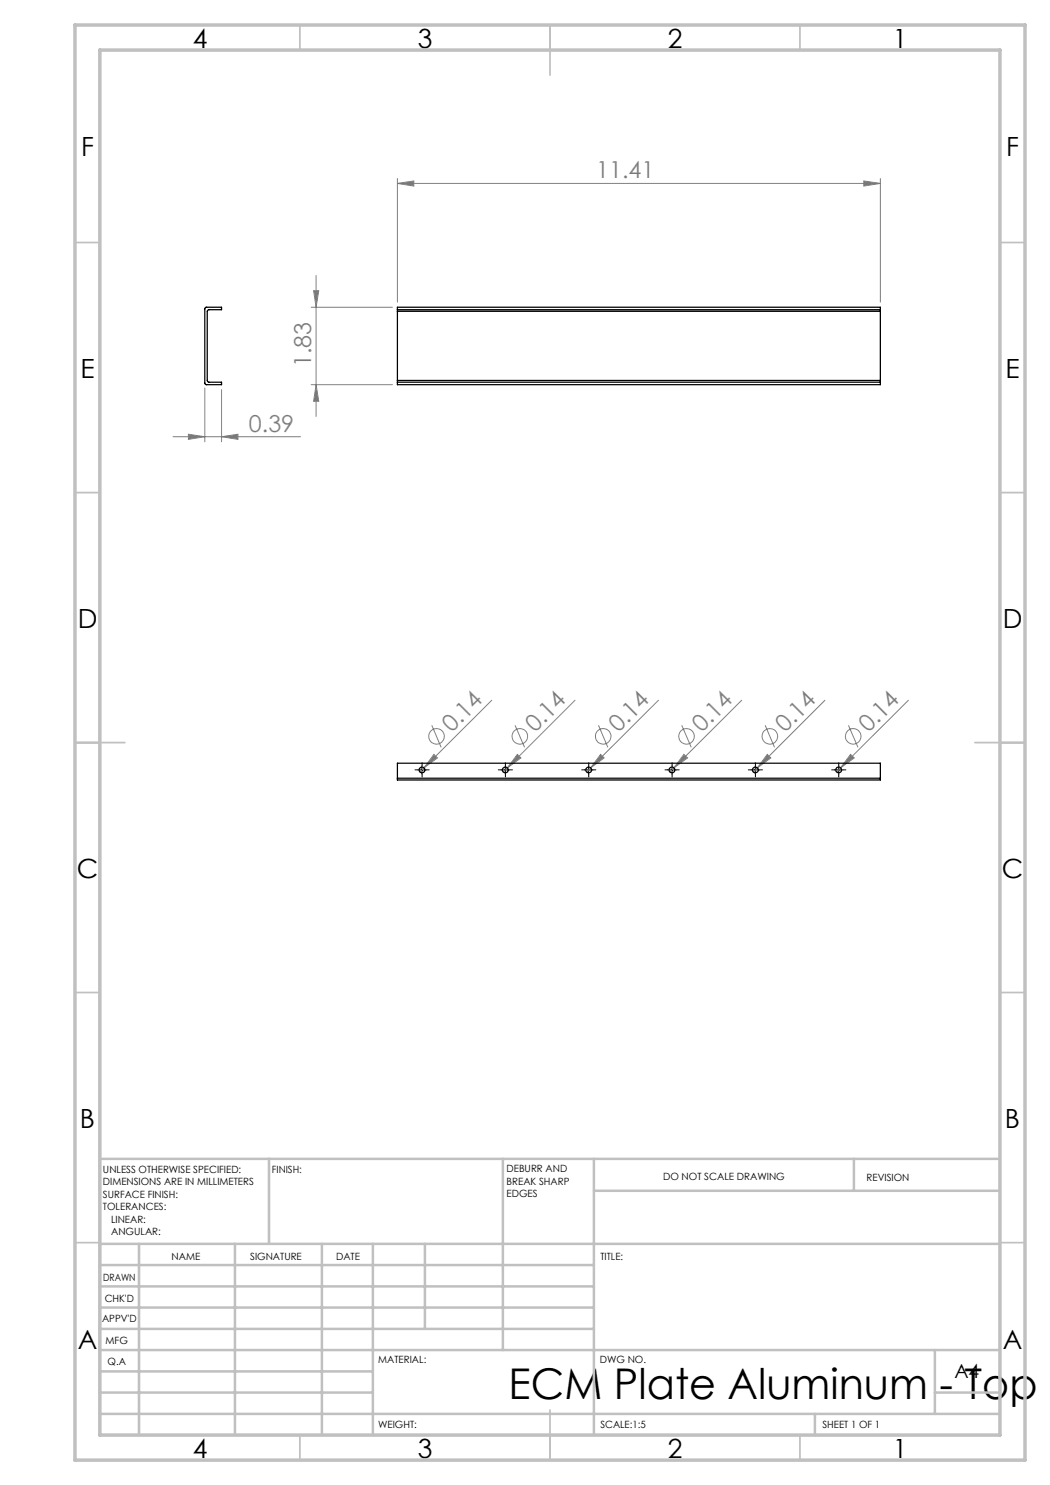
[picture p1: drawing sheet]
<svg xmlns="http://www.w3.org/2000/svg" width="210mm" height="297mm" viewBox="0 0 210 297" stroke-linecap="round" stroke-linejoin="round" font-family="sans-serif">
<g fill="none" stroke="#808080" stroke-width=".2">
<path d="M79.5 36.7l3.3-.5v1zM79.5 35.7v24.7M79.5 36.7h96.6M172.8 36.2l3.3 .5-3.3 .5zM176.1 35.7v24.7M62.7 58.1h1l-.5 3.4zM63.2 55.1v28.2M41 77.6v10.8M44.3 77.9v10.5M62.2 61.5h16.3M62.2 76.9h16.3M63.2 76.9l.5 3.4h-1z"/>
<path d="M34.6 87.3h25.5M37.7 86.9l3.3 .4-3.3 .6zM44.3 87.3l3.3-.4v1zM84.8 153.6l-.8 .8M86.4 145.1l1.8 4.4M86.8 150.9l.7 .7-2.7 2zM98.4 140l-13.6 13.6M103 145.1l1.9 4.4M103.5 150.9l.7 .7-2.7 2zM115 140l-14.4 14.4M118.1 153.6l-.8 .8M119.7 145.1l1.9 4.4"/>
<path d="M120.1 150.9l.7 .7-2.7 2zM131.7 140l-13.6 13.6M134.8 153.6l-.8 .8M136.3 145.1l2 4.4M136.8 150.9l.7 .7-2.7 2zM148.3 140l-13.5 13.6M151.5 153.6l-.8 .8M153 145.1l1.9 4.4M153.5 150.9l.7 .7-2.7 2zM165 140l-13.5 13.6M168.1 153.6l-.8 .8M169.7 145.1l1.9 4.4"/>
<path d="M170.1 150.9l.8 .7-2.8 2zM181.7 140l-13.6 13.6"/>
<circle cx="87.3" cy="147.3" r="1.56"/>
<circle cx="104" cy="147.3" r="1.56"/>
<circle cx="120.6" cy="147.3" r="1.57"/>
<circle cx="137.3" cy="147.3" r="1.56"/>
<circle cx="154" cy="147.3" r="1.57"/>
<circle cx="170.6" cy="147.3" r="1.56"/>
</g>
<g fill="none" stroke="#000" stroke-width=".2" stroke-dasharray="15.2 1.3 1.3 1.3">
<path d="M83.6 154h-.6M84.4 153.1v-.5M84.4 154.8v.6M85.3 154h.5M100.3 154h-.6M101.1 153.1v-.5M101.1 154.8v.6M101.9 154h.6M116.9 154h-.6M117.8 153.1v-.5M117.8 154.8v.6M118.6 154h.6"/>
<path d="M133.6 154h-.6M134.4 153.1v-.5M134.4 154.8v.6M135.3 154h.5M150.3 154h-.6M151.1 153.1v-.5M151.1 154.8v.6M151.9 154h.6M166.9 154h-.6M167.8 153.1v-.5M167.8 154.8v.6M168.6 154h.6"/>
</g>
<path d="M83.6 154h1.6M84.4 153.2v1.6M100.2 154h1.7M101.1 153.2v1.6M116.9 154h1.7M117.7 153.2v1.6M133.6 154h1.6M134.4 153.2v1.6M150.2 154h1.7M151.1 153.2v1.6M166.9 154h1.7M167.7 153.2v1.6" fill="none" stroke="#000" stroke-width=".2"/>
<g fill="none" stroke="#c0c0c0" stroke-width=".35">
<path d="M60 5v5M110 5v10M160 5v5M15 48.5h5M200 48.5h5M15 98.5h5M200 98.5h5M15 148.5h10M195 148.5h10M15 198.5h5M200 198.5h5M15 248.5h5"/>
<path d="M200 248.5h5M60 287v5M110 282v10M160 287v5"/>
</g>
<g fill="none" stroke="#c0c0c0" stroke-width=".5">
<path d="M53.8 231.8v17M100.6 231.8v38.2M118.8 231.8v55.2M118.8 238.2h81.2M170.8 231.8v6.4M200 231.8h-180v55.2M20 248.8h180M20 257.3h98.8M20 253h98.8M27.8 248.8v38.2M47 248.8v38.2M64.4 248.8v38.2"/>
<path d="M74.6 248.8v38.2M85 248.8v17M20 265.8h98.8M20 261.5h98.8M20 278.5h54.6M20 274.3h54.6M20 270h180M187 278.5h13M187 270v12.8M20 282.8h180M163 282.8v4.2"/>
</g>
<path d="M15 5h190v287h-190zM20 10h180v277h-180z" fill="none" stroke="#c0c0c0" stroke-width=".7"/>
<g fill="#808080">
<path d="M136.8 150.9l.7 .7-2.7 2z"/>
<path d="M153.5 150.9l.7 .7-2.7 2z"/>
<path d="M103.5 150.9l.7 .7-2.7 2z"/>
<path d="M120.1 150.9l.7 .7-2.7 2z"/>
<path d="M170.1 150.9l.8 .7-2.8 2z"/>
<path d="M86.8 150.9l.7 .7-2.7 2z"/>
<path d="M79.5 36.7l3.3-.5v1zM172.8 36.2l3.3 .5-3.3 .5z"/>
<path d="M44.3 87.3l3.3-.4v1zM37.7 86.9l3.3 .4-3.3 .6z"/>
<path d="M62.7 58.1h1l-.5 3.4zM63.2 76.9l.5 3.4h-1z"/>
</g>
<g fill="none" stroke="#000" stroke-width=".25">
<path d="M41.1 61.5h3.2v.4h-2.6l-.2 .4v13.8l.2 .3h2.6v.5h-3.1l-.2-.2v-15zM79.5 76.1v.3M79.5 61.9v.4M79.5 76.4v.5h96.6v-.5M79.5 61.9v-.4h96.6v.4M79.5 62.3v13.8M79.5 76.4h96.6M79.5 61.9h96.6M79.5 76.1h96.6M79.5 62.3h96.6M176.1 76.1v.3M176.1 61.9v.4"/>
<path d="M176.1 62.3v13.8M79.5 155.6v.4h96.6v-.4M79.5 155.6v-3h96.6v3M79.5 155.6h96.6"/>
<circle cx="84.4" cy="154" r=".58"/>
<circle cx="101.1" cy="154" r=".57"/>
<circle cx="117.7" cy="154" r=".58"/>
<circle cx="134.4" cy="154" r=".58"/>
<circle cx="151.1" cy="154" r=".58"/>
<circle cx="167.7" cy="154" r=".58"/>
</g>
<text font-size="8.5" x="101.7" y="279.7">ECM Plate Aluminum - Top</text>
<g font-size="5.3">
<text x="38.5" y="9.5">4</text>
<text x="83.5" y="9.5">3</text>
<text x="133.6" y="9.5">2</text>
<text x="178.6" y="9.5">1</text>
<text x="16.2" y="31.2">F</text>
<text x="201.2" y="31.2">F</text>
<text x="16.1" y="75.5">E</text>
<text x="201.1" y="75.5">E</text>
<text x="15.5" y="125.5">D</text>
<text x="200.5" y="125.5">D</text>
<text x="15.4" y="175.5">C</text>
<text x="200.4" y="175.5">C</text>
<text x="16" y="225.5">B</text>
<text x="201" y="225.5">B</text>
<text x="15.5" y="269.7">A</text>
<text x="200.5" y="269.7">A</text>
<text x="38.5" y="291.5">4</text>
<text x="83.5" y="291.5">3</text>
<text x="133.6" y="291.5">2</text>
<text x="178.6" y="291.5">1</text>
</g>
<g font-size="4.7" fill="#808080">
<text x="119.3" y="35.7">11.41</text>
<text x="62.2" y="73.4" transform="rotate(-90 62.2 73.4)">1.83</text>
<text x="49.8" y="86.3">0.39</text>
<text x="90.3" y="146.6" transform="rotate(-45 90.3 146.6)">0.14</text>
<text x="107" y="146.6" transform="rotate(-45 107 146.6)">0.14</text>
<text x="123.7" y="146.6" transform="rotate(-45 123.7 146.6)">0.14</text>
<text x="140.3" y="146.6" transform="rotate(-45 140.3 146.6)">0.14</text>
<text x="157" y="146.6" transform="rotate(-45 157 146.6)">0.14</text>
<text x="173.7" y="146.6" transform="rotate(-45 173.7 146.6)">0.14</text>
</g>
<text font-size="3.9" x="190.9" y="275.5">A4</text>
<g font-size="2">
<text x="20.6" y="234.6">UNLESS OTHERWISE SPECIFIED:</text>
<text x="20.6" y="237.1">DIMENSIONS ARE IN MILLIMETERS</text>
<text x="20.6" y="239.6">SURFACE FINISH:</text>
<text x="54.4" y="234.6">FINISH:</text>
<text x="101.3" y="234.5">DEBURR AND</text>
<text x="101.3" y="237">BREAK SHARP</text>
<text x="101.3" y="239.5">EDGES</text>
<text x="132.6" y="236">DO NOT SCALE DRAWING</text>
<text x="173.3" y="236.2">REVISION</text>
<text x="20.6" y="242.1">TOLERANCES:</text>
<text x="22.2" y="244.6">LINEAR:</text>
<text x="22.2" y="247.1">ANGULAR:</text>
<text x="34.3" y="252">NAME</text>
<text x="50" y="251.9">SIGNATURE</text>
<text x="67.2" y="251.9">DATE</text>
<text x="120.1" y="251.9">TITLE:</text>
<text x="20.6" y="256.1">DRAWN</text>
<text x="20.9" y="260.3">CHK'D</text>
<text x="20.4" y="264.4">APPV'D</text>
<text x="21.1" y="268.8">MFG</text>
<text x="21.5" y="273">Q.A</text>
<text x="75.6" y="272.5">MATERIAL:</text>
<text x="120" y="272.5">DWG NO.</text>
<text x="75.6" y="285.5">WEIGHT:</text>
<text x="120.1" y="285.6">SCALE:1:5</text>
<text x="164.5" y="285.6">SHEET 1 OF 1</text>
</g>
</svg>
